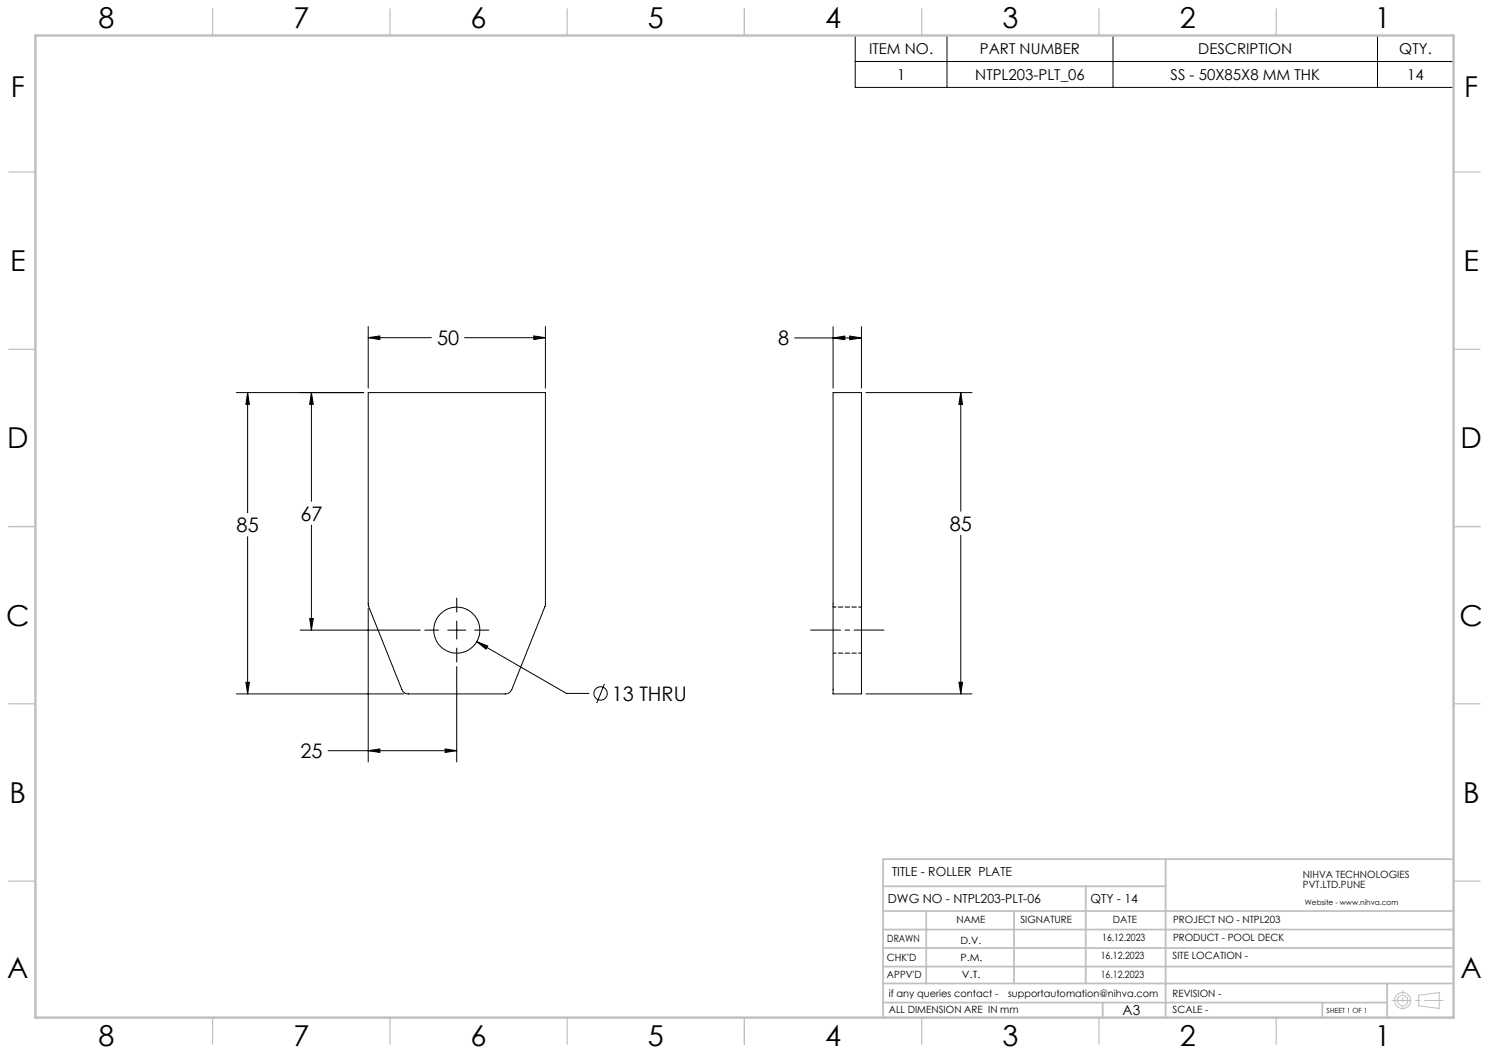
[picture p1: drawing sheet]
<svg xmlns="http://www.w3.org/2000/svg" width="420mm" height="297mm" viewBox="0 0 420 297" stroke-linecap="round" stroke-linejoin="round" font-family="sans-serif">
<g fill="none" stroke="#000" stroke-width=".28">
<path d="M241.2 10h168.8v14.7h-168.8zM241.2 17.4h168.8M267.1 10v14.7M313.9 10v14.7M388.5 10v14.7M103.9 92.1v17.4M103.9 95.2h17.8M103.9 95.2l3.2-.4v1zM131.1 95.2h22.7M150.6 94.8l3.2 .4-3.2 .6zM153.8 92.1v17.4M224.2 95.3h18.8"/>
<path d="M235 92.1v17.4M235 95.3l3.3-.5v1zM239.7 94.8l3.3 .5-3.3 .5zM243 92.1v17.4M66.7 110.7h35.9M69.8 110.7v33.9M69.8 110.7l.5 3.3h-.9zM87.8 110.7v30.7M87.8 110.7l.6 3.3h-1.1zM103.9 110.7h49.9v59.9l-9.4 23.9a1.94 1.94 0 0 1-1.9 1.2h-27.3a1.94 1.94 0 0 1-1.9-1.2l-9.4-23.9zM235 110.7h8v85h-8zM244.3 110.7h29.9"/>
<path d="M271 110.7v33.5M271 110.7l.5 3.3h-1zM69.8 151.4v44.3M87.8 148.1v29.6M271 151v44.7M84.7 177.7h33.8M87.3 174.4h1.1l-.6 3.3zM103.9 171.6v43.3M119.8 177.7h4M126.3 177.7h5.1M128.8 168.7v3.9M128.8 175.2v5.1"/>
<path d="M133.9 177.7h4M66.7 195.7h47.2M69.4 192.4h.9l-.5 3.3zM128.8 188v26.9M128.8 182.8v4M134.5 181l25.3 14.6h6.3M134.5 181l3.1 1.2-.5 .9zM170.5 192.9l-2.2 5.4M244.3 195.7h29.9M270.5 192.4h1l-.5 3.3zM92.5 211.7h36.3M103.9 211.7l3.2-.5v1z"/>
<path d="M125.6 211.2l3.2 .5-3.2 .5z"/>
<circle cx="128.8" cy="177.7" r="6.5"/>
<circle cx="169.4" cy="195.6" r="1.89"/>
</g>
<g fill="none" stroke="#c0c0c0" stroke-width=".28">
<path d="M400.2 280.7l5.8-.7v4.4l-5.8-.7z"/>
<circle cx="395.6" cy="282.2" r="2.26"/>
<circle cx="395.6" cy="282.2" r="1.49"/>
</g>
<path d="M228.7 177.7h20.7" fill="none" stroke="#000" stroke-width=".28" stroke-dasharray="15.2 1.3 1.3 1.3" stroke-dashoffset="6.8"/>
<path d="M392.7 282.2h14.4" fill="none" stroke="#c0c0c0" stroke-width=".28" stroke-dasharray="15.2 1.3 1.3 1.3" stroke-dashoffset="9.9"/>
<path d="M395.7 279.5v5.1" fill="none" stroke="#c0c0c0" stroke-width=".28" stroke-dasharray="15.2 1.3 1.3 1.3" stroke-dashoffset="14.6"/>
<g fill="none" stroke="#c0c0c0" stroke-width=".35">
<path d="M60 2.5v7.5M110 2.5v7.5M160 2.5v7.5M210 2.5v7.5M260 2.5v7.5M310 2.5v7.5M360 2.5v7.5M2.5 48.5h7.5M410 48.5h7.5M2.5 98.5h7.5M410 98.5h7.5M2.5 148.5h7.5"/>
<path d="M410 148.5h7.5M2.5 198.5h7.5M410 198.5h7.5M2.5 248.5h7.5M410 248.5h7.5M60 287v7.5M110 287v7.5M160 287v7.5M210 287v7.5M260 287v7.5M310 287v7.5M360 287v7.5"/>
</g>
<g fill="none" stroke="#c0c0c0" stroke-width=".5">
<path d="M249.1 257h160.9M249.1 250h79.7M261.3 257v20.4M286 257v20.4M306.2 250v27.4M328.8 242.3v44.7M410 242.3h-160.9v44.7M249.1 272.6h160.9M249.1 267.4h160.9M249.1 262.2h160.9M249.1 277.4h160.9M391.3 277.4v9.6"/>
<path d="M249.1 282.8h142.2M311 282.8v4.2M373 282.8v4.2"/>
</g>
<path d="M10 10h400v277h-400z" fill="none" stroke="#c0c0c0" stroke-width=".7"/>
<path d="M69.8 110.7l.5 3.3h-.9zM69.4 192.4h.9l-.5 3.3zM87.3 174.4h1.1l-.6 3.3zM87.8 110.7l.6 3.3h-1.1zM150.6 94.8l3.2 .4-3.2 .6zM103.9 95.2l3.2-.4v1zM134.5 181l2.6 2.1 .5-.9zM125.6 211.2l3.2 .5-3.2 .5zM103.9 211.7l3.2-.5v1zM271 110.7l.5 3.3h-1zM270.5 192.4h1l-.5 3.3zM235 95.3l3.3-.5v1zM239.7 94.8l3.3 .5-3.3 .5z" fill="#000"/>
<path d="M243 171.2h-8M235 184.2h8" fill="none" stroke="#000" stroke-width=".28" stroke-dasharray="1.3 .6" stroke-dashoffset=".4"/>
<g font-size="8.1">
<text x="27.8" y="8">8</text>
<text x="82.8" y="8">7</text>
<text x="132.8" y="8">6</text>
<text x="182.8" y="8">5</text>
<text x="232.8" y="8">4</text>
<text x="282.8" y="8">3</text>
<text x="332.8" y="8">2</text>
<text x="387.8" y="8">1</text>
<text x="3" y="27.2">F</text>
<text x="413" y="27.2">F</text>
<text x="2.8" y="76.5">E</text>
<text x="412.8" y="76.5">E</text>
<text x="2" y="126.5">D</text>
<text x="412" y="126.5">D</text>
<text x="1.7" y="176.5">C</text>
<text x="411.7" y="176.5">C</text>
<text x="2.7" y="226.5">B</text>
<text x="412.7" y="226.5">B</text>
<text x="2" y="275.7">A</text>
<text x="412" y="275.7">A</text>
<text x="27.8" y="295">8</text>
<text x="82.8" y="295">7</text>
<text x="132.8" y="295">6</text>
<text x="182.8" y="295">5</text>
<text x="232.8" y="295">4</text>
<text x="282.8" y="295">3</text>
<text x="332.8" y="295">2</text>
<text x="387.8" y="295">1</text>
</g>
<g font-size="5.6">
<text x="123.3" y="97.4">50</text>
<text x="219.5" y="97.4">8</text>
<text x="84.7" y="146.9">67</text>
<text x="267.9" y="149.7">85</text>
<text x="66.7" y="150.1">85</text>
<text x="172.5" y="197.7">13 THRU</text>
<text x="84.7" y="213.9">25</text>
</g>
<g font-size="4.2">
<text x="245.1" y="15.2">ITEM NO.</text>
<text x="276.4" y="15.2">PART NUMBER</text>
<text x="338" y="15.2">DESCRIPTION</text>
<text x="394.7" y="15.2">QTY.</text>
<text x="253" y="22.5">1</text>
<text x="275.1" y="22.5">NTPL203-PLT_06</text>
<text x="330.2" y="22.5">SS - 50X85X8 MM THK</text>
<text x="396.9" y="22.5">14</text>
</g>
<text font-size="3.9" x="316.7" y="286.4">A3</text>
<g font-size="3.5">
<text x="251.6" y="247.2">TITLE - ROLLER PLATE</text>
<text x="250.4" y="254.8">DWG NO - NTPL203-PLT-06</text>
<text x="307.6" y="254.8">QTY - 14</text>
</g>
<g font-size="2.8">
<text x="367.5" y="247.7">NIHVA TECHNOLOGIES</text>
<text x="367.5" y="250.5">PVT.LTD.PUNE</text>
<text x="269.8" y="260.4">NAME</text>
<text x="287.8" y="260.4">SIGNATURE</text>
<text x="313.9" y="260.5">DATE</text>
<text x="330.9" y="260.5">PROJECT NO - NTPL203</text>
<text x="250.3" y="265.7">DRAWN</text>
<text x="270.9" y="266.1">D.V.</text>
<text x="310.9" y="265.5">16.12.2023</text>
<text x="330.9" y="265.5">PRODUCT - POOL DECK</text>
<text x="250.2" y="271.1">CHK'D</text>
<text x="250.2" y="275.8">APPV'D</text>
<text x="270.9" y="271.1">P.M.</text>
<text x="271.3" y="275.8">V.T.</text>
<text x="310.5" y="270.6">16.12.2023</text>
<text x="310.5" y="275.8">16.12.2023</text>
<text x="330.7" y="270.6">SITE LOCATION -</text>
<text x="250.7" y="281.1">if any queries contact -</text>
<text x="284.3" y="281.1">supportautomation@nihva.com</text>
<text x="330.7" y="281.1">REVISION -</text>
<text x="250.7" y="285.6">ALL DIMENSION ARE IN mm</text>
<text x="330.7" y="285.6">SCALE -</text>
</g>
<text font-size="2.1" x="368.1" y="255.1">Website - www.nihva.com</text>
<text font-size="2" x="374.2" y="285.6">SHEET 1 OF 1</text>
</svg>
